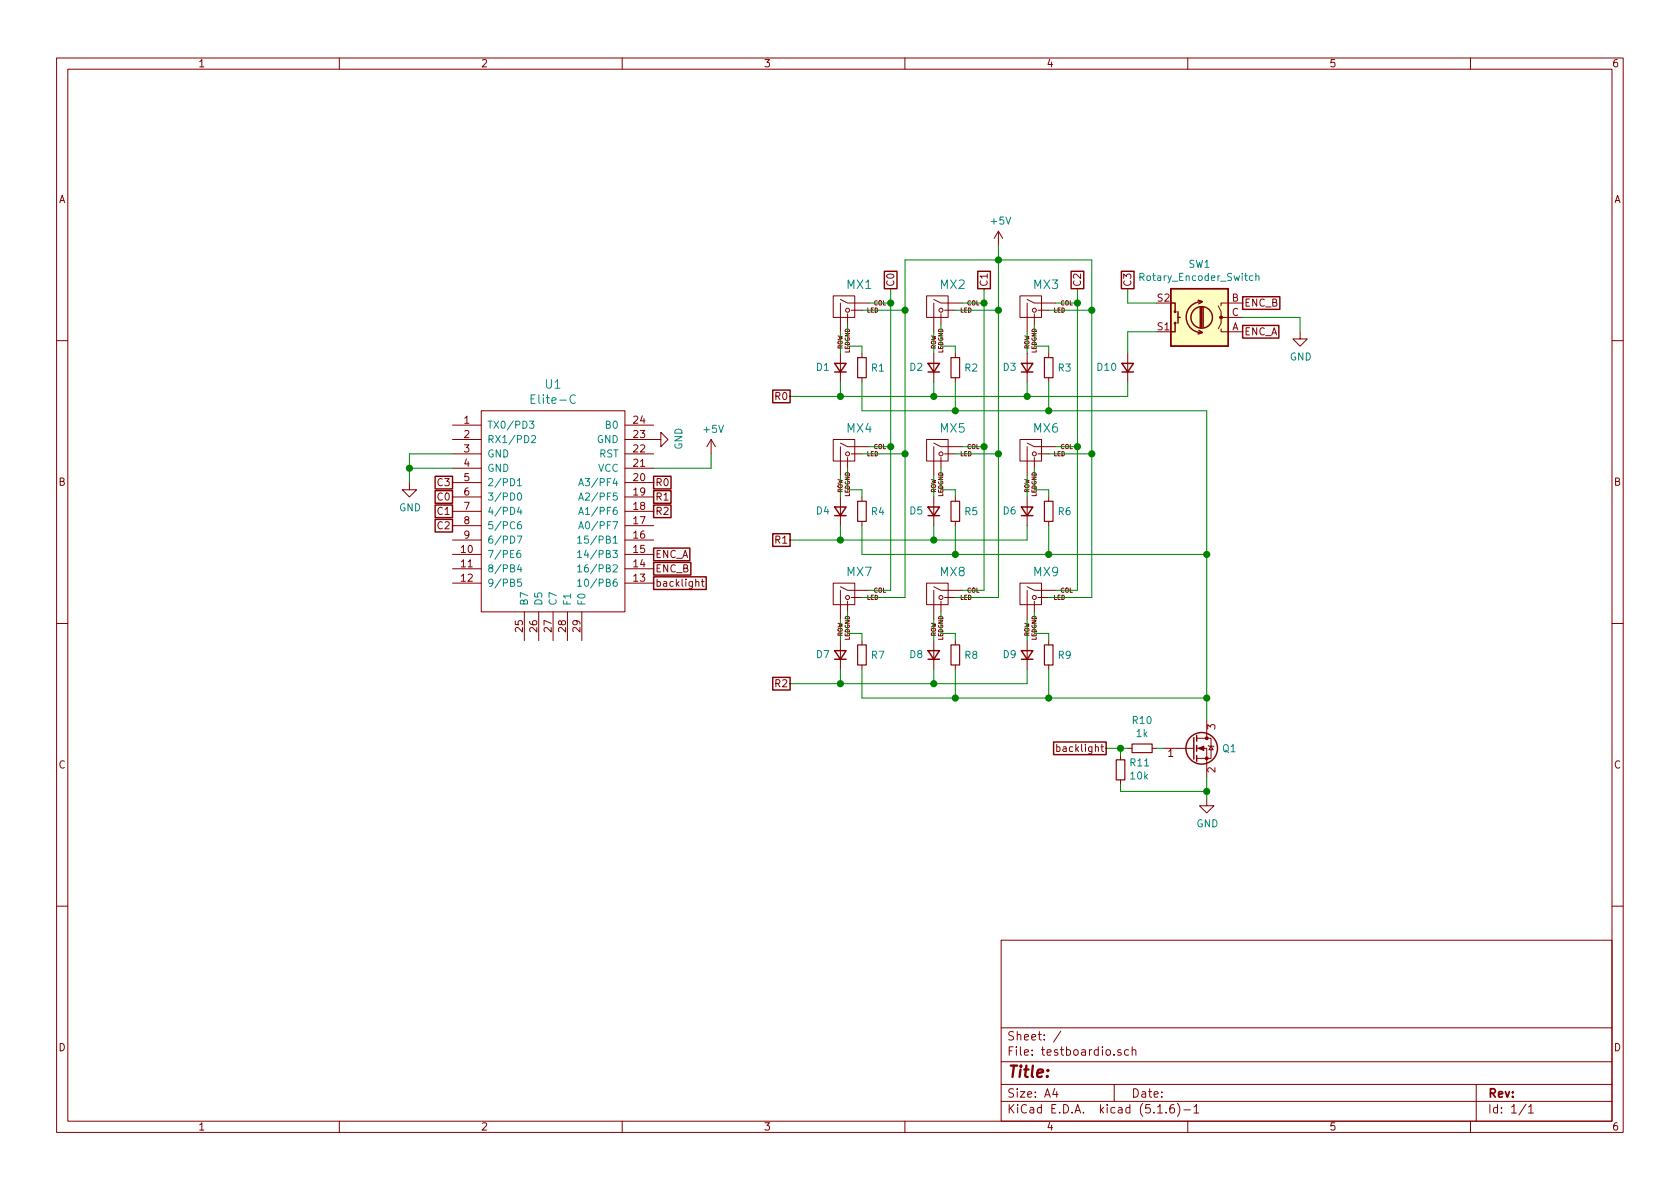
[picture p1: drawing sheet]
EESchema Schematic File Version 4
EELAYER 30 0
EELAYER END
$Descr A4 11693 8268
encoding utf-8
Sheet 1 1
Title ""
Date ""
Rev ""
Comp ""
Comment1 ""
Comment2 ""
Comment3 ""
Comment4 ""
$EndDescr
$Comp
L Ai03:MX-LED MX1
U 1 1
P 5900 2150
F 0 "MX1" H 5982 2331 60  0000 C CNN
F 1 "MX-LED" H 5982 2300 20  0001 C CNN
F 2 "Ai03-MX:MXOnly-1U" H 5275 2125 60  0001 C CNN
F 3 "" H 5275 2125 60  0001 C CNN
	1    5900 2150
	1    0    0    -1  
$EndComp
$Comp
L Device:D_Small D1
U 1 1
P 5850 2550
F 0 "D1" V 5850 2480 50  0000 R CNN
F 1 "D_Small" V 5805 2480 50  0001 R CNN
F 2 "Diode_SMD:D_SMA_Handsoldering" V 5850 2550 50  0001 C CNN
F 3 "~" V 5850 2550 50  0001 C CNN
	1    5850 2550
	0    1    -1   0   
$EndComp
Wire Wire Line
	6050 2100 6200 2100
Wire Wire Line
	6200 2100 6200 2000
Wire Wire Line
	5850 2300 5850 2450
Wire Wire Line
	6000 2150 6300 2150
$Comp
L Device:R_Small R1
U 1 1
P 6000 2550
F 0 "R1" H 6059 2550 50  0000 L CNN
F 1 "R_Small" H 6059 2505 50  0001 L CNN
F 2 "Resistor_SMD:R_0603_1608Metric_Pad1.05x0.95mm_HandSolder" H 6000 2550 50  0001 C CNN
F 3 "~" H 6000 2550 50  0001 C CNN
	1    6000 2550
	1    0    0    -1  
$EndComp
Wire Wire Line
	5900 2250 5900 2400
Wire Wire Line
	5900 2400 6000 2400
Wire Wire Line
	6000 2400 6000 2450
Wire Wire Line
	5850 2650 5850 2750
Wire Wire Line
	5850 2750 5500 2750
$Comp
L Ai03:MX-LED MX2
U 1 1
P 6550 2150
F 0 "MX2" H 6632 2331 60  0000 C CNN
F 1 "MX-LED" H 6632 2300 20  0001 C CNN
F 2 "Ai03-MX:MXOnly-1U" H 5925 2125 60  0001 C CNN
F 3 "" H 5925 2125 60  0001 C CNN
	1    6550 2150
	1    0    0    -1  
$EndComp
$Comp
L Device:D_Small D2
U 1 1
P 6500 2550
F 0 "D2" V 6500 2480 50  0000 R CNN
F 1 "D_Small" V 6455 2480 50  0001 R CNN
F 2 "Diode_SMD:D_SMA_Handsoldering" V 6500 2550 50  0001 C CNN
F 3 "~" V 6500 2550 50  0001 C CNN
	1    6500 2550
	0    1    -1   0   
$EndComp
Wire Wire Line
	6700 2100 6850 2100
Wire Wire Line
	6850 2100 6850 2000
Wire Wire Line
	6500 2300 6500 2450
Wire Wire Line
	6650 2150 6950 2150
$Comp
L Device:R_Small R2
U 1 1
P 6650 2550
F 0 "R2" H 6709 2550 50  0000 L CNN
F 1 "R_Small" H 6709 2505 50  0001 L CNN
F 2 "Resistor_SMD:R_0603_1608Metric_Pad1.05x0.95mm_HandSolder" H 6650 2550 50  0001 C CNN
F 3 "~" H 6650 2550 50  0001 C CNN
	1    6650 2550
	1    0    0    -1  
$EndComp
Wire Wire Line
	6550 2250 6550 2400
Wire Wire Line
	6550 2400 6650 2400
Wire Wire Line
	6650 2400 6650 2450
Wire Wire Line
	6500 2650 6500 2750
$Comp
L Ai03:MX-LED MX3
U 1 1
P 7200 2150
F 0 "MX3" H 7282 2331 60  0000 C CNN
F 1 "MX-LED" H 7282 2300 20  0001 C CNN
F 2 "Ai03-MX:MXOnly-1U" H 6575 2125 60  0001 C CNN
F 3 "" H 6575 2125 60  0001 C CNN
	1    7200 2150
	1    0    0    -1  
$EndComp
$Comp
L Device:D_Small D3
U 1 1
P 7150 2550
F 0 "D3" V 7150 2480 50  0000 R CNN
F 1 "D_Small" V 7105 2480 50  0001 R CNN
F 2 "Diode_SMD:D_SMA_Handsoldering" V 7150 2550 50  0001 C CNN
F 3 "~" V 7150 2550 50  0001 C CNN
	1    7150 2550
	0    1    -1   0   
$EndComp
Wire Wire Line
	7350 2100 7500 2100
Wire Wire Line
	7500 2100 7500 2000
Wire Wire Line
	7150 2300 7150 2450
$Comp
L Device:R_Small R3
U 1 1
P 7300 2550
F 0 "R3" H 7359 2550 50  0000 L CNN
F 1 "R_Small" H 7359 2505 50  0001 L CNN
F 2 "Resistor_SMD:R_0603_1608Metric_Pad1.05x0.95mm_HandSolder" H 7300 2550 50  0001 C CNN
F 3 "~" H 7300 2550 50  0001 C CNN
	1    7300 2550
	1    0    0    -1  
$EndComp
Wire Wire Line
	7200 2250 7200 2400
Wire Wire Line
	7200 2400 7300 2400
Wire Wire Line
	7300 2400 7300 2450
Wire Wire Line
	7150 2650 7150 2750
$Comp
L Ai03:MX-LED MX4
U 1 1
P 5900 3150
F 0 "MX4" H 5982 3331 60  0000 C CNN
F 1 "MX-LED" H 5982 3300 20  0001 C CNN
F 2 "Ai03-MX:MXOnly-1U" H 5275 3125 60  0001 C CNN
F 3 "" H 5275 3125 60  0001 C CNN
	1    5900 3150
	1    0    0    -1  
$EndComp
$Comp
L Device:D_Small D4
U 1 1
P 5850 3550
F 0 "D4" V 5850 3480 50  0000 R CNN
F 1 "D_Small" V 5805 3480 50  0001 R CNN
F 2 "Diode_SMD:D_SMA_Handsoldering" V 5850 3550 50  0001 C CNN
F 3 "~" V 5850 3550 50  0001 C CNN
	1    5850 3550
	0    1    -1   0   
$EndComp
Wire Wire Line
	6050 3100 6200 3100
Wire Wire Line
	5850 3300 5850 3450
Wire Wire Line
	6000 3150 6300 3150
$Comp
L Device:R_Small R4
U 1 1
P 6000 3550
F 0 "R4" H 6059 3550 50  0000 L CNN
F 1 "R_Small" H 6059 3505 50  0001 L CNN
F 2 "Resistor_SMD:R_0603_1608Metric_Pad1.05x0.95mm_HandSolder" H 6000 3550 50  0001 C CNN
F 3 "~" H 6000 3550 50  0001 C CNN
	1    6000 3550
	1    0    0    -1  
$EndComp
Wire Wire Line
	5900 3250 5900 3400
Wire Wire Line
	5900 3400 6000 3400
Wire Wire Line
	6000 3400 6000 3450
Wire Wire Line
	5850 3650 5850 3750
Wire Wire Line
	5850 3750 5500 3750
$Comp
L Ai03:MX-LED MX5
U 1 1
P 6550 3150
F 0 "MX5" H 6632 3331 60  0000 C CNN
F 1 "MX-LED" H 6632 3300 20  0001 C CNN
F 2 "Ai03-MX:MXOnly-1U" H 5925 3125 60  0001 C CNN
F 3 "" H 5925 3125 60  0001 C CNN
	1    6550 3150
	1    0    0    -1  
$EndComp
$Comp
L Device:D_Small D5
U 1 1
P 6500 3550
F 0 "D5" V 6500 3480 50  0000 R CNN
F 1 "D_Small" V 6455 3480 50  0001 R CNN
F 2 "Diode_SMD:D_SMA_Handsoldering" V 6500 3550 50  0001 C CNN
F 3 "~" V 6500 3550 50  0001 C CNN
	1    6500 3550
	0    1    -1   0   
$EndComp
Wire Wire Line
	6700 3100 6850 3100
Wire Wire Line
	6500 3300 6500 3450
Wire Wire Line
	6650 3150 6950 3150
$Comp
L Device:R_Small R5
U 1 1
P 6650 3550
F 0 "R5" H 6709 3550 50  0000 L CNN
F 1 "R_Small" H 6709 3505 50  0001 L CNN
F 2 "Resistor_SMD:R_0603_1608Metric_Pad1.05x0.95mm_HandSolder" H 6650 3550 50  0001 C CNN
F 3 "~" H 6650 3550 50  0001 C CNN
	1    6650 3550
	1    0    0    -1  
$EndComp
Wire Wire Line
	6550 3250 6550 3400
Wire Wire Line
	6550 3400 6650 3400
Wire Wire Line
	6650 3400 6650 3450
Wire Wire Line
	6500 3650 6500 3750
$Comp
L Ai03:MX-LED MX6
U 1 1
P 7200 3150
F 0 "MX6" H 7282 3331 60  0000 C CNN
F 1 "MX-LED" H 7282 3300 20  0001 C CNN
F 2 "Ai03-MX:MXOnly-1U" H 6575 3125 60  0001 C CNN
F 3 "" H 6575 3125 60  0001 C CNN
	1    7200 3150
	1    0    0    -1  
$EndComp
$Comp
L Device:D_Small D6
U 1 1
P 7150 3550
F 0 "D6" V 7150 3480 50  0000 R CNN
F 1 "D_Small" V 7105 3480 50  0001 R CNN
F 2 "Diode_SMD:D_SMA_Handsoldering" V 7150 3550 50  0001 C CNN
F 3 "~" V 7150 3550 50  0001 C CNN
	1    7150 3550
	0    1    -1   0   
$EndComp
Wire Wire Line
	7350 3100 7500 3100
Wire Wire Line
	7150 3300 7150 3450
Wire Wire Line
	7300 3150 7600 3150
$Comp
L Device:R_Small R6
U 1 1
P 7300 3550
F 0 "R6" H 7359 3550 50  0000 L CNN
F 1 "R_Small" H 7359 3505 50  0001 L CNN
F 2 "Resistor_SMD:R_0603_1608Metric_Pad1.05x0.95mm_HandSolder" H 7300 3550 50  0001 C CNN
F 3 "~" H 7300 3550 50  0001 C CNN
	1    7300 3550
	1    0    0    -1  
$EndComp
Wire Wire Line
	7200 3250 7200 3400
Wire Wire Line
	7200 3400 7300 3400
Wire Wire Line
	7300 3400 7300 3450
Wire Wire Line
	7150 3650 7150 3750
Wire Wire Line
	6200 2100 6200 3100
Connection ~ 6200 2100
Wire Wire Line
	6850 2100 6850 3100
Connection ~ 6850 2100
Wire Wire Line
	7500 2100 7500 3100
Connection ~ 7500 2100
Wire Wire Line
	6950 2150 6950 3150
Connection ~ 6950 2150
Wire Wire Line
	6300 2150 6300 3150
Connection ~ 6300 2150
Wire Wire Line
	7300 2150 7600 2150
Connection ~ 7600 2150
Wire Wire Line
	7600 2150 7600 3150
Wire Wire Line
	5850 2750 6500 2750
Connection ~ 5850 2750
Wire Wire Line
	6500 2750 7150 2750
Connection ~ 6500 2750
Wire Wire Line
	6500 3750 7150 3750
Connection ~ 6500 3750
Wire Wire Line
	5850 3750 6500 3750
Connection ~ 5850 3750
Wire Wire Line
	6000 2650 6000 2850
Wire Wire Line
	6000 2850 6650 2850
Wire Wire Line
	6650 2850 6650 2650
Wire Wire Line
	6650 2850 7300 2850
Wire Wire Line
	7300 2850 7300 2650
Connection ~ 6650 2850
Wire Wire Line
	6000 3850 6000 3650
Wire Wire Line
	6650 3650 6650 3850
Connection ~ 6650 3850
Wire Wire Line
	6650 3850 6000 3850
Wire Wire Line
	7300 3650 7300 3850
Wire Wire Line
	7300 3850 6650 3850
Text GLabel 5500 2750 0    50   UnSpc ~ 0
R0
Text GLabel 5500 3750 0    50   UnSpc ~ 0
R1
Text GLabel 5500 4750 0    50   UnSpc ~ 0
R2
Text GLabel 6200 2000 1    50   UnSpc ~ 0
C0
Text GLabel 6850 2000 1    50   UnSpc ~ 0
C1
Text GLabel 7500 2000 1    50   UnSpc ~ 0
C2
$Comp
L Device:Q_NMOS_GSD Q1
U 1 1
P 8300 5200
F 0 "Q1" H 8505 5200 50  0000 L CNN
F 1 "Q_NMOS_GSD" H 8504 5155 50  0001 L CNN
F 2 "Package_TO_SOT_SMD:SOT-23_Handsoldering" H 8500 5300 50  0001 C CNN
F 3 "~" H 8300 5200 50  0001 C CNN
	1    8300 5200
	1    0    0    -1  
$EndComp
$Comp
L power:GND #PWR04
U 1 1
P 8400 5550
F 0 "#PWR04" H 8400 5300 50  0001 C CNN
F 1 "GND" H 8405 5377 50  0000 C CNN
F 2 "" H 8400 5550 50  0001 C CNN
F 3 "" H 8400 5550 50  0001 C CNN
	1    8400 5550
	1    0    0    -1  
$EndComp
$Comp
L Device:R_Small R10
U 1 1
P 7950 5200
F 0 "R10" V 7754 5200 50  0000 C CNN
F 1 "1k" V 7845 5200 50  0000 C CNN
F 2 "Resistor_SMD:R_0603_1608Metric_Pad1.05x0.95mm_HandSolder" H 7950 5200 50  0001 C CNN
F 3 "~" H 7950 5200 50  0001 C CNN
	1    7950 5200
	0    1    1    0   
$EndComp
$Comp
L Device:R_Small R11
U 1 1
P 7800 5350
F 0 "R11" H 7741 5304 50  0000 R CNN
F 1 "10k" H 7741 5395 50  0000 R CNN
F 2 "Resistor_SMD:R_0603_1608Metric_Pad1.05x0.95mm_HandSolder" H 7800 5350 50  0001 C CNN
F 3 "~" H 7800 5350 50  0001 C CNN
	1    7800 5350
	-1   0    0    1   
$EndComp
Wire Wire Line
	7800 5250 7800 5200
Wire Wire Line
	7800 5200 7850 5200
Wire Wire Line
	8050 5200 8100 5200
Wire Wire Line
	7800 5450 7800 5500
Wire Wire Line
	8400 5550 8400 5500
Wire Wire Line
	7800 5500 8400 5500
Connection ~ 8400 5500
Wire Wire Line
	8400 5500 8400 5400
Wire Wire Line
	7800 5200 7700 5200
Connection ~ 7800 5200
Text GLabel 7700 5200 0    50   UnSpc ~ 0
backlight
Wire Wire Line
	6300 1800 6950 1800
Wire Wire Line
	6300 1800 6300 2150
Wire Wire Line
	6950 1800 6950 2150
Wire Wire Line
	7600 1800 7600 2150
Connection ~ 6950 1800
Wire Wire Line
	6950 1800 7600 1800
Wire Wire Line
	6950 1800 6950 1700
Wire Wire Line
	4950 3250 4950 3150
Wire Wire Line
	4550 3250 4950 3250
$Comp
L power:+5V #PWR02
U 1 1
P 4950 3150
F 0 "#PWR02" H 4950 3000 50  0001 C CNN
F 1 "+5V" H 4965 3323 50  0000 C CNN
F 2 "" H 4950 3150 50  0001 C CNN
F 3 "" H 4950 3150 50  0001 C CNN
	1    4950 3150
	1    0    0    -1  
$EndComp
Wire Wire Line
	2850 3250 3150 3250
Wire Wire Line
	2850 3350 2850 3250
$Comp
L power:GND #PWR03
U 1 1
P 2850 3350
F 0 "#PWR03" H 2850 3100 50  0001 C CNN
F 1 "GND" H 2855 3177 50  0000 C CNN
F 2 "" H 2850 3350 50  0001 C CNN
F 3 "" H 2850 3350 50  0001 C CNN
	1    2850 3350
	1    0    0    -1  
$EndComp
Text GLabel 3150 3650 0    50   UnSpc ~ 0
C2
Text GLabel 3150 3550 0    50   UnSpc ~ 0
C1
Text GLabel 3150 3450 0    50   UnSpc ~ 0
C0
Text GLabel 4550 4050 2    50   UnSpc ~ 0
backlight
Text GLabel 4550 3550 2    50   UnSpc ~ 0
R2
Text GLabel 4550 3450 2    50   UnSpc ~ 0
R1
Text GLabel 4550 3350 2    50   UnSpc ~ 0
R0
$Comp
L Keebio-components:Elite-C U1
U 1 1
P 3850 3500
F 0 "U1" H 3850 4337 60  0000 C CNN
F 1 "Elite-C" H 3850 4231 60  0000 C CNN
F 2 "Keebio-Parts:Elite-C-ZigZag" V 4900 1000 60  0001 C CNN
F 3 "" V 4900 1000 60  0001 C CNN
	1    3850 3500
	1    0    0    -1  
$EndComp
$Comp
L power:+5V #PWR01
U 1 1
P 6950 1700
F 0 "#PWR01" H 6950 1550 50  0001 C CNN
F 1 "+5V" H 6965 1873 50  0000 C CNN
F 2 "" H 6950 1700 50  0001 C CNN
F 3 "" H 6950 1700 50  0001 C CNN
	1    6950 1700
	1    0    0    -1  
$EndComp
$Comp
L Ai03:MX-LED MX7
U 1 1
P 5900 4150
F 0 "MX7" H 5982 4331 60  0000 C CNN
F 1 "MX-LED" H 5982 4300 20  0001 C CNN
F 2 "Ai03-MX:MXOnly-1U" H 5275 4125 60  0001 C CNN
F 3 "" H 5275 4125 60  0001 C CNN
	1    5900 4150
	1    0    0    -1  
$EndComp
$Comp
L Device:D_Small D7
U 1 1
P 5850 4550
F 0 "D7" V 5850 4480 50  0000 R CNN
F 1 "D_Small" V 5805 4480 50  0001 R CNN
F 2 "Diode_SMD:D_SMA_Handsoldering" V 5850 4550 50  0001 C CNN
F 3 "~" V 5850 4550 50  0001 C CNN
	1    5850 4550
	0    1    -1   0   
$EndComp
Wire Wire Line
	6050 4100 6200 4100
Wire Wire Line
	5850 4300 5850 4450
Wire Wire Line
	6000 4150 6300 4150
$Comp
L Device:R_Small R7
U 1 1
P 6000 4550
F 0 "R7" H 6059 4550 50  0000 L CNN
F 1 "R_Small" H 6059 4505 50  0001 L CNN
F 2 "Resistor_SMD:R_0603_1608Metric_Pad1.05x0.95mm_HandSolder" H 6000 4550 50  0001 C CNN
F 3 "~" H 6000 4550 50  0001 C CNN
	1    6000 4550
	1    0    0    -1  
$EndComp
Wire Wire Line
	5900 4250 5900 4400
Wire Wire Line
	5900 4400 6000 4400
Wire Wire Line
	6000 4400 6000 4450
Wire Wire Line
	5850 4650 5850 4750
Wire Wire Line
	5850 4750 5500 4750
$Comp
L Ai03:MX-LED MX8
U 1 1
P 6550 4150
F 0 "MX8" H 6632 4331 60  0000 C CNN
F 1 "MX-LED" H 6632 4300 20  0001 C CNN
F 2 "Ai03-MX:MXOnly-1U" H 5925 4125 60  0001 C CNN
F 3 "" H 5925 4125 60  0001 C CNN
	1    6550 4150
	1    0    0    -1  
$EndComp
$Comp
L Device:D_Small D8
U 1 1
P 6500 4550
F 0 "D8" V 6500 4480 50  0000 R CNN
F 1 "D_Small" V 6455 4480 50  0001 R CNN
F 2 "Diode_SMD:D_SMA_Handsoldering" V 6500 4550 50  0001 C CNN
F 3 "~" V 6500 4550 50  0001 C CNN
	1    6500 4550
	0    1    -1   0   
$EndComp
Wire Wire Line
	6700 4100 6850 4100
Wire Wire Line
	6500 4300 6500 4450
Wire Wire Line
	6650 4150 6950 4150
$Comp
L Device:R_Small R8
U 1 1
P 6650 4550
F 0 "R8" H 6709 4550 50  0000 L CNN
F 1 "R_Small" H 6709 4505 50  0001 L CNN
F 2 "Resistor_SMD:R_0603_1608Metric_Pad1.05x0.95mm_HandSolder" H 6650 4550 50  0001 C CNN
F 3 "~" H 6650 4550 50  0001 C CNN
	1    6650 4550
	1    0    0    -1  
$EndComp
Wire Wire Line
	6550 4250 6550 4400
Wire Wire Line
	6550 4400 6650 4400
Wire Wire Line
	6650 4400 6650 4450
Wire Wire Line
	6500 4650 6500 4750
$Comp
L Ai03:MX-LED MX9
U 1 1
P 7200 4150
F 0 "MX9" H 7282 4331 60  0000 C CNN
F 1 "MX-LED" H 7282 4300 20  0001 C CNN
F 2 "Ai03-MX:MXOnly-6U-Centered" H 6575 4125 60  0001 C CNN
F 3 "" H 6575 4125 60  0001 C CNN
	1    7200 4150
	1    0    0    -1  
$EndComp
$Comp
L Device:D_Small D9
U 1 1
P 7150 4550
F 0 "D9" V 7150 4480 50  0000 R CNN
F 1 "D_Small" V 7105 4480 50  0001 R CNN
F 2 "Diode_SMD:D_SMA_Handsoldering" V 7150 4550 50  0001 C CNN
F 3 "~" V 7150 4550 50  0001 C CNN
	1    7150 4550
	0    1    -1   0   
$EndComp
Wire Wire Line
	7350 4100 7500 4100
Wire Wire Line
	7150 4300 7150 4450
Wire Wire Line
	7300 4150 7600 4150
$Comp
L Device:R_Small R9
U 1 1
P 7300 4550
F 0 "R9" H 7359 4550 50  0000 L CNN
F 1 "R_Small" H 7359 4505 50  0001 L CNN
F 2 "Resistor_SMD:R_0603_1608Metric_Pad1.05x0.95mm_HandSolder" H 7300 4550 50  0001 C CNN
F 3 "~" H 7300 4550 50  0001 C CNN
	1    7300 4550
	1    0    0    -1  
$EndComp
Wire Wire Line
	7200 4250 7200 4400
Wire Wire Line
	7200 4400 7300 4400
Wire Wire Line
	7300 4400 7300 4450
Wire Wire Line
	7150 4650 7150 4750
Wire Wire Line
	6200 3100 6200 4100
Wire Wire Line
	6850 3100 6850 4100
Wire Wire Line
	7500 3100 7500 4100
Wire Wire Line
	6950 3150 6950 4150
Wire Wire Line
	6300 3150 6300 4150
Wire Wire Line
	7600 3150 7600 4150
Wire Wire Line
	6500 4750 7150 4750
Connection ~ 6500 4750
Wire Wire Line
	5850 4750 6500 4750
Connection ~ 5850 4750
Wire Wire Line
	6000 4850 6000 4650
Wire Wire Line
	6650 4650 6650 4850
Connection ~ 6650 4850
Wire Wire Line
	6650 4850 6000 4850
Wire Wire Line
	7300 4650 7300 4850
Wire Wire Line
	7300 4850 6650 4850
Connection ~ 6200 3100
Connection ~ 6300 3150
Connection ~ 6850 3100
Connection ~ 6950 3150
Connection ~ 7500 3100
Connection ~ 7600 3150
Wire Wire Line
	7300 3850 8400 3850
Wire Wire Line
	8400 3850 8400 4850
Connection ~ 7300 3850
Wire Wire Line
	7300 4850 8400 4850
Connection ~ 7300 4850
Connection ~ 8400 4850
Wire Wire Line
	8400 4850 8400 5000
Wire Wire Line
	7300 2850 8400 2850
Wire Wire Line
	8400 2850 8400 3850
Connection ~ 7300 2850
Connection ~ 8400 3850
Wire Wire Line
	3150 3150 2850 3150
Wire Wire Line
	2850 3150 2850 3250
Connection ~ 2850 3250
$Comp
L power:GND #PWR0101
U 1 1
P 4550 3050
F 0 "#PWR0101" H 4550 2800 50  0001 C CNN
F 1 "GND" H 4555 2877 50  0000 C CNN
F 2 "" H 4550 3050 50  0001 C CNN
F 3 "" H 4550 3050 50  0001 C CNN
	1    4550 3050
	0    -1   -1   0   
$EndComp
$Comp
L Device:Rotary_Encoder_Switch SW1
U 1 1
P 8350 2200
F 0 "SW1" H 8350 1833 50  0000 C CNN
F 1 "Rotary_Encoder_Switch" H 8350 1924 50  0000 C CNN
F 2 "Keebio-Parts:RotaryEncoder_Alps_EC11E-Switch_Vertical_H20mm" H 8200 2360 50  0001 C CNN
F 3 "~" H 8350 2460 50  0001 C CNN
	1    8350 2200
	-1   0    0    1   
$EndComp
Text GLabel 7850 2000 1    50   UnSpc ~ 0
C3
Wire Wire Line
	7850 2000 7850 2100
Wire Wire Line
	7850 2100 8050 2100
$Comp
L Device:D_Small D10
U 1 1
P 7850 2550
F 0 "D10" V 7850 2480 50  0000 R CNN
F 1 "D_Small" V 7805 2480 50  0001 R CNN
F 2 "Diode_SMD:D_SMA_Handsoldering" V 7850 2550 50  0001 C CNN
F 3 "~" V 7850 2550 50  0001 C CNN
	1    7850 2550
	0    1    -1   0   
$EndComp
Wire Wire Line
	7850 2650 7850 2750
Wire Wire Line
	7850 2750 7150 2750
Connection ~ 7150 2750
Wire Wire Line
	7850 2450 7850 2300
Wire Wire Line
	7850 2300 8050 2300
Wire Wire Line
	8650 2200 9050 2200
Wire Wire Line
	9050 2200 9050 2300
$Comp
L power:GND #PWR0102
U 1 1
P 9050 2300
F 0 "#PWR0102" H 9050 2050 50  0001 C CNN
F 1 "GND" H 9055 2127 50  0000 C CNN
F 2 "" H 9050 2300 50  0001 C CNN
F 3 "" H 9050 2300 50  0001 C CNN
	1    9050 2300
	1    0    0    -1  
$EndComp
Text GLabel 8650 2100 2    50   UnSpc ~ 0
ENC_B
Text GLabel 8650 2300 2    50   UnSpc ~ 0
ENC_A
Text GLabel 4550 3950 2    50   UnSpc ~ 0
ENC_B
Text GLabel 4550 3850 2    50   UnSpc ~ 0
ENC_A
Text GLabel 3150 3350 0    50   UnSpc ~ 0
C3
$EndSCHEMATC
